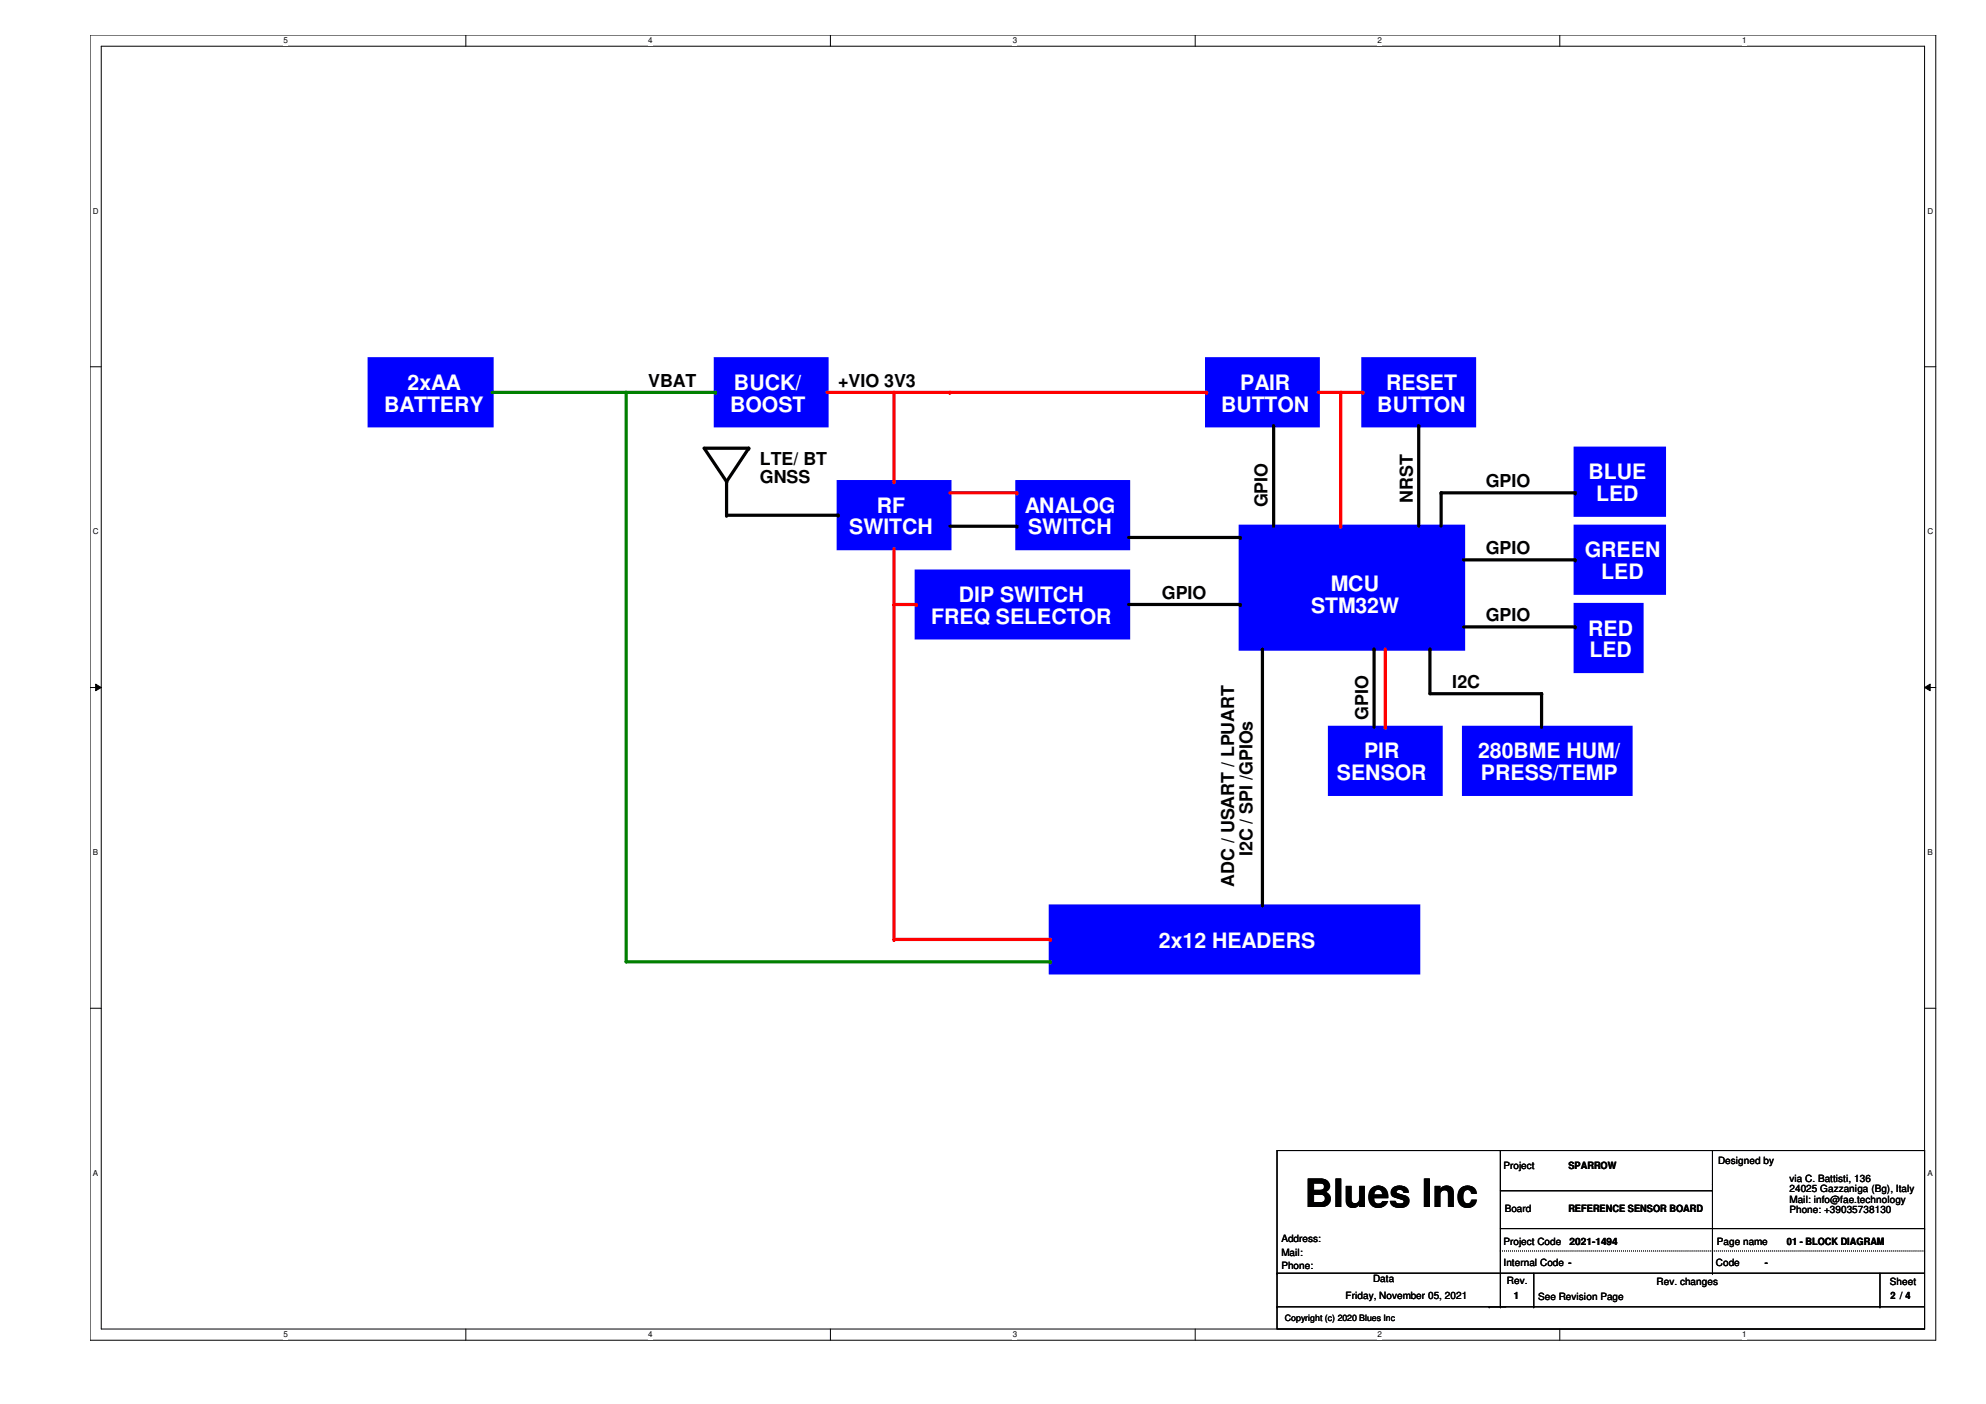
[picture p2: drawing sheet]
<svg xmlns="http://www.w3.org/2000/svg" width="420mm" height="297mm" viewBox="0 0 420 297" stroke-linecap="round" stroke-linejoin="round" font-family="sans-serif">
<path d="M19.1 7.4h390.4v276.1h-390.4zM21.4 9.8h385.8v271.4h-385.8z" fill="none" stroke="#000" stroke-width=".21"/>
<g fill="#fff">
<path d="M60 7.7h.9v1.9h-.9z"/>
<path d="M60 281.4h.9v1.9h-.9z"/>
</g>
<path d="M98.6 7.4v2.4M98.6 281.2v2.3" fill="none" stroke="#000" stroke-width=".21"/>
<g fill="#fff">
<path d="M137.1 7.7h.9v1.9h-.9z"/>
<path d="M137.1 281.4h.9v1.9h-.9z"/>
</g>
<path d="M175.7 7.4v2.4M175.7 281.2v2.3" fill="none" stroke="#000" stroke-width=".21"/>
<g fill="#fff">
<path d="M214.2 7.7h1v1.9h-1z"/>
<path d="M214.2 281.4h1v1.9h-1z"/>
</g>
<path d="M252.9 7.4v2.4M252.9 281.2v2.3" fill="none" stroke="#000" stroke-width=".21"/>
<g fill="#fff">
<path d="M291.4 7.7h1v1.9h-1z"/>
<path d="M291.4 281.4h1v1.9h-1z"/>
</g>
<path d="M330 7.4v2.4M330 281.2v2.3" fill="none" stroke="#000" stroke-width=".21"/>
<g fill="#fff">
<path d="M368.6 7.7h.9v1.9h-.9z"/>
<path d="M368.6 281.4h.9v1.9h-.9z"/>
<path d="M19.6 43.7h1.3v1.9h-1.3z"/>
<path d="M407.8 43.7h1.2v1.9h-1.2z"/>
<path d="M19.6 111.5h1.3v1.9h-1.3z"/>
<path d="M407.8 111.5h1.2v1.9h-1.2z"/>
</g>
<path d="M19.1 77.6h2.3M407.2 77.6h2.3" fill="none" stroke="#000" stroke-width=".21"/>
<g fill="#fff">
<path d="M19.6 179.4h1.2v1.9h-1.2z"/>
<path d="M407.8 179.4h1.1v1.9h-1.1z"/>
</g>
<path d="M19.1 145.5h2.3M20.2 144.7l1.2 .8-1.2 .6zM407.2 145.5l1.1-.8v1.4zM407.2 145.5h2.3" fill="none" stroke="#000" stroke-width=".21"/>
<path d="M20.2 144.7l1.2 .8-1.2 .6zM407.2 145.5l1.1-.8v1.4z" fill="#000"/>
<g fill="#fff">
<path d="M19.6 247.2h1.2v1.9h-1.2z"/>
<path d="M407.8 247.2h1.1v1.9h-1.1z"/>
</g>
<path d="M19.1 213.3h2.3M407.2 213.3h2.3" fill="none" stroke="#000" stroke-width=".21"/>
<path d="M151.3 75.9h23.7v14.2h-23.7z" fill-rule="evenodd" fill="#00f"/>
<path d="M151.3 75.9h23.7v14.2h-23.7z" fill="none" stroke="#00f" stroke-width=".68"/>
<path d="M262.4 111.3h47.2v26h-47.2z" fill-rule="evenodd" fill="#00f"/>
<path d="M262.4 111.3h47.2v26h-47.2z" fill="none" stroke="#00f" stroke-width=".68"/>
<path d="M78.1 75.9h26v14.2h-26z" fill-rule="evenodd" fill="#00f"/>
<path d="M78.1 75.9h26v14.2h-26z" fill="none" stroke="#00f" stroke-width=".68"/>
<path d="M222.2 191.7h77.9v14.1h-77.9z" fill-rule="evenodd" fill="#00f"/>
<path d="M222.2 191.7h77.9v14.1h-77.9z" fill="none" stroke="#00f" stroke-width=".68"/>
<path d="M309.6 153.9h35.5v14.2h-35.5z" fill-rule="evenodd" fill="#00f"/>
<path d="M309.6 153.9h35.5v14.2h-35.5z" fill="none" stroke="#00f" stroke-width=".68"/>
<path d="M281.3 153.9h23.6v14.2h-23.6z" fill-rule="evenodd" fill="#00f"/>
<path d="M281.3 153.9h23.6v14.2h-23.6z" fill="none" stroke="#00f" stroke-width=".68"/>
<path d="M177.3 101.9h23.7v14.2h-23.7z" fill-rule="evenodd" fill="#00f"/>
<path d="M177.3 101.9h23.7v14.2h-23.7z" fill="none" stroke="#00f" stroke-width=".68"/>
<path d="M215.1 101.9h23.7v14.2h-23.7z" fill-rule="evenodd" fill="#00f"/>
<path d="M215.1 101.9h23.7v14.2h-23.7z" fill="none" stroke="#00f" stroke-width=".68"/>
<path d="M193.8 120.8h45v14.2h-45z" fill-rule="evenodd" fill="#00f"/>
<path d="M193.8 120.8h45v14.2h-45z" fill="none" stroke="#00f" stroke-width=".68"/>
<path d="M255.3 75.9h23.6v14.2h-23.6z" fill-rule="evenodd" fill="#00f"/>
<path d="M255.3 75.9h23.6v14.2h-23.6z" fill="none" stroke="#00f" stroke-width=".68"/>
<path d="M288.3 75.9h23.7v14.2h-23.7z" fill-rule="evenodd" fill="#00f"/>
<path d="M288.3 75.9h23.7v14.2h-23.7z" fill="none" stroke="#00f" stroke-width=".68"/>
<path d="M333.2 111.3h18.9v14.2h-18.9z" fill-rule="evenodd" fill="#00f"/>
<path d="M333.2 111.3h18.9v14.2h-18.9z" fill="none" stroke="#00f" stroke-width=".68"/>
<path d="M333.2 127.9h14.2v14.2h-14.2z" fill-rule="evenodd" fill="#00f"/>
<path d="M333.2 127.9h14.2v14.2h-14.2z" fill="none" stroke="#00f" stroke-width=".68"/>
<path d="M333.2 94.8h18.9v14.2h-18.9z" fill-rule="evenodd" fill="#00f"/>
<path d="M333.2 94.8h18.9v14.2h-18.9z" fill="none" stroke="#00f" stroke-width=".68"/>
<path d="M104.1 83h28.4" fill="none" stroke="#008000" stroke-width=".68"/>
<circle cx="132.5" cy="83" r=".34" fill="#008000"/>
<path d="M132.5 83v120.5" fill="none" stroke="#008000" stroke-width=".68"/>
<circle cx="132.5" cy="83" r=".34" fill="#008000"/>
<path d="M132.5 83h18.8" fill="none" stroke="#008000" stroke-width=".68"/>
<circle cx="151.3" cy="83" r=".34" fill="#008000"/>
<path d="M175 83h26" fill="none" stroke="#f00" stroke-width=".68"/>
<circle cx="201" cy="83" r=".34" fill="#f00"/>
<path d="M201 83h54.3" fill="none" stroke="#f00" stroke-width=".68"/>
<circle cx="255.3" cy="83" r=".34" fill="#f00"/>
<path d="M278.9 83h9.4" fill="none" stroke="#f00" stroke-width=".68"/>
<circle cx="288.3" cy="83" r=".34" fill="#f00"/>
<path d="M283.6 83v28.3" fill="none" stroke="#f00" stroke-width=".68"/>
<circle cx="283.6" cy="111.3" r=".34" fill="#f00"/>
<path d="M189.1 83v18.9" fill="none" stroke="#f00" stroke-width=".68"/>
<circle cx="189.1" cy="101.9" r=".34" fill="#f00"/>
<path d="M201 104.3h14.1" fill="none" stroke="#f00" stroke-width=".68"/>
<circle cx="215.1" cy="104.3" r=".34" fill="#f00"/>
<path d="M189.1 127.9h4.7" fill="none" stroke="#f00" stroke-width=".68"/>
<circle cx="193.8" cy="127.9" r=".34" fill="#f00"/>
<path d="M189.1 116.1v11.8" fill="none" stroke="#f00" stroke-width=".68"/>
<circle cx="189.1" cy="127.9" r=".34" fill="#f00"/>
<path d="M238.8 127.9h23.6" fill="none" stroke="#000" stroke-width=".68"/>
<circle cx="262.4" cy="127.9" r=".34" fill="#000"/>
<path d="M189.1 127.9v70.9" fill="none" stroke="#f00" stroke-width=".68"/>
<circle cx="189.1" cy="198.8" r=".34" fill="#f00"/>
<path d="M269.5 90.1v21.2M300.1 90.1v21.2M309.6 118.4h23.6M333.2 104.3h-28.3v7M267.1 137.3v54.4M290.7 137.3v16.6M302.5 137.3v9.5h23.6v7.1M309.6 132.6h23.6" fill="none" stroke="#000" stroke-width=".68"/>
<g fill="#000">
<circle cx="269.5" cy="90.1" r=".34"/>
<circle cx="300.1" cy="90.1" r=".34"/>
<circle cx="304.9" cy="104.3" r=".34"/>
<circle cx="333.2" cy="118.4" r=".34"/>
<circle cx="333.2" cy="104.3" r=".34"/>
<circle cx="267.1" cy="137.3" r=".34"/>
<circle cx="290.7" cy="137.3" r=".34"/>
<circle cx="302.5" cy="137.3" r=".34"/>
<circle cx="333.2" cy="132.6" r=".34"/>
<circle cx="326.1" cy="146.8" r=".34"/>
</g>
<path d="M293.1 137.3v16.6" fill="none" stroke="#f00" stroke-width=".68"/>
<circle cx="293.1" cy="153.9" r=".34" fill="#f00"/>
<path d="M149 94.8h9.4l-4.7 7.1zM153.7 101.9v7.1h23.6M201 111.3h14.1M238.8 113.7h23.6" fill="none" stroke="#000" stroke-width=".68"/>
<g fill="#000">
<circle cx="158.4" cy="94.8" r=".34"/>
<circle cx="153.7" cy="101.9" r=".34"/>
<circle cx="153.7" cy="109" r=".34"/>
<circle cx="177.3" cy="109" r=".34"/>
<circle cx="215.1" cy="111.3" r=".34"/>
<circle cx="262.4" cy="113.7" r=".34"/>
</g>
<path d="M132.5 203.5h89.7" fill="none" stroke="#008000" stroke-width=".68"/>
<circle cx="222.2" cy="203.5" r=".34" fill="#008000"/>
<path d="M189.1 198.8h33.1" fill="none" stroke="#f00" stroke-width=".68"/>
<circle cx="222.2" cy="198.8" r=".34" fill="#f00"/>
<g fill="none" stroke="#000" stroke-width=".21">
<path d="M270.2 243.4h137v37.8h-137zM317.4 243.4v33.1M317.4 259.9h89.8M317.4 251.9h44.9M362.3 250.5h.1M362.3 251.9h.1M362.3 243.4v26M407.2 259.9h.1M270.2 276.5h.1M270.2 269.4h.1M270.2 276.5h137M270.2 269.4h137"/>
<path d="M315 276.5h.1M317.4 276.5h.1M324.5 276.5h.1M324.5 269.4v7.1M362.3 269.4h.1M397.7 276.5h.1M397.7 269.4v7.1"/>
</g>
<path d="M317.4 264.7h89.8M407.2 264.7h.1" fill="none" stroke="#000" stroke-width=".21" stroke-dasharray="0 .4"/>
<text font-size="8.3" x="276.1" y="255.3">Blues Inc</text>
<g font-size="4.5" fill="#fff">
<text x="86.2" y="82.5">2xAA</text>
<text x="155.3" y="82.5">BUCK/</text>
<text x="262.4" y="82.5">PAIR</text>
<text x="293.2" y="82.5">RESET</text>
<text x="81.3" y="87.1">BATTERY</text>
<text x="154.5" y="87.1">BOOST</text>
<text x="258.3" y="87.1">BUTTON</text>
<text x="291.4" y="87.1">BUTTON</text>
<text x="336" y="101.4">BLUE</text>
<text x="337.7" y="106">LED</text>
<text x="179.7" y="113.1">SWITCH</text>
<text x="185.5" y="108.5">RF</text>
<text x="216.8" y="108.5">ANALOG</text>
<text x="217.5" y="113.1">SWITCH</text>
<text x="335.3" y="117.9">GREEN</text>
<text x="281.6" y="125">MCU</text>
<text x="338.8" y="122.5">LED</text>
<text x="197" y="132">FREQ SELECTOR</text>
<text x="202.9" y="127.3">DIP SWITCH</text>
<text x="277.4" y="129.6">STM32W</text>
<text x="336" y="134.5">RED</text>
<text x="336.3" y="139.1">LED</text>
<text x="288.6" y="160.4">PIR</text>
<text x="312.7" y="160.4">280BME HUM/</text>
<text x="282.8" y="165.1">SENSOR</text>
<text x="313.3" y="165.1">PRESS/TEMP</text>
<text x="245.2" y="200.6">2x12 HEADERS</text>
</g>
<g font-size="3.8">
<text x="137.2" y="81.8">VBAT</text>
<text x="177.3" y="81.8">+VIO 3V3</text>
<text x="160.8" y="98.3">LTE/ BT</text>
<text x="160.8" y="102.2">GNSS</text>
<text x="268.2" y="107.4" transform="rotate(-90 268.2 107.4)">GPIO</text>
<text x="298.9" y="106.4" transform="rotate(-90 298.9 106.4)">NRST</text>
<text x="314.3" y="103">GPIO</text>
<text x="314.3" y="117.2">GPIO</text>
<text x="245.8" y="126.7">GPIO</text>
<text x="314.3" y="131.4">GPIO</text>
<text x="307.3" y="145.6">I2C</text>
<text x="289.5" y="152.2" transform="rotate(-90 289.5 152.2)">GPIO</text>
<text x="265" y="181.2" transform="rotate(-90 265 181.2)">I2C / SPI /GPIOs</text>
<text x="261.1" y="187.6" transform="rotate(-90 261.1 187.6)">ADC / USART / LPUART</text>
</g>
<g font-size="2.1">
<text x="318.1" y="247.2">Project</text>
<text x="331.8" y="247.3">SPARROW</text>
<text x="363.5" y="246.3">Designed by</text>
<text x="378.6" y="250.1">via C. Battisti, 136</text>
<text x="318.3" y="256.5">Board</text>
<text x="331.8" y="256.5">REFERENCE SENSOR BOARD</text>
<text x="378.6" y="252.3">24025 Gazzaniga (Bg), Italy</text>
<text x="378.6" y="254.5">Mail: info@fae.technology</text>
<text x="378.6" y="256.7">Phone: +39035738130</text>
<text x="271.1" y="262.8">Address:</text>
<text x="318.1" y="263.3">Project Code</text>
<text x="332.1" y="263.4">2021-1494</text>
<text x="363.2" y="263.3">Page name</text>
<text x="378" y="263.4">01 - BLOCK DIAGRAM</text>
<text x="271.1" y="265.7">Mail:</text>
<text x="271.1" y="268.5">Phone:</text>
<text x="318.1" y="267.8">Internal Code ---</text>
<text x="318.1" y="267.8">Internal Code</text>
<text x="363" y="267.8">Code</text>
<text x="373.4" y="267.8">-</text>
<text x="284.6" y="274.9">Friday, November 05, 2021</text>
<text x="290.5" y="271.3">Data</text>
<text x="318.8" y="271.6">Rev.</text>
<text x="320.3" y="274.9">1</text>
<text x="325.4" y="275.1">See Revision Page</text>
<text x="350.5" y="271.8">Rev. changes</text>
<text x="399.8" y="271.8">Sheet</text>
<text x="399.9" y="274.9">2 /// 4</text>
<text x="399.9" y="274.9">2</text>
<text x="403.1" y="274.9">4</text>
</g>
<text font-size="1.9" x="271.8" y="279.6">Copyright (c) 2020 Blues Inc</text>
<g font-size="1.7">
<text x="60" y="9.2">5</text>
<text x="137.1" y="9.2">4</text>
<text x="214.2" y="9.2">3</text>
<text x="291.4" y="9.2">2</text>
<text x="368.6" y="9.2">1</text>
<text x="19.6" y="45.2">D</text>
<text x="407.8" y="45.2">D</text>
<text x="19.6" y="113">C</text>
<text x="407.8" y="113">C</text>
<text x="19.6" y="180.9">B</text>
<text x="407.8" y="180.9">B</text>
<text x="19.6" y="248.8">A</text>
<text x="407.8" y="248.8">A</text>
<text x="60" y="283">5</text>
<text x="137.1" y="283">4</text>
<text x="214.2" y="283">3</text>
<text x="291.4" y="283">2</text>
<text x="368.6" y="283">1</text>
</g>
</svg>
